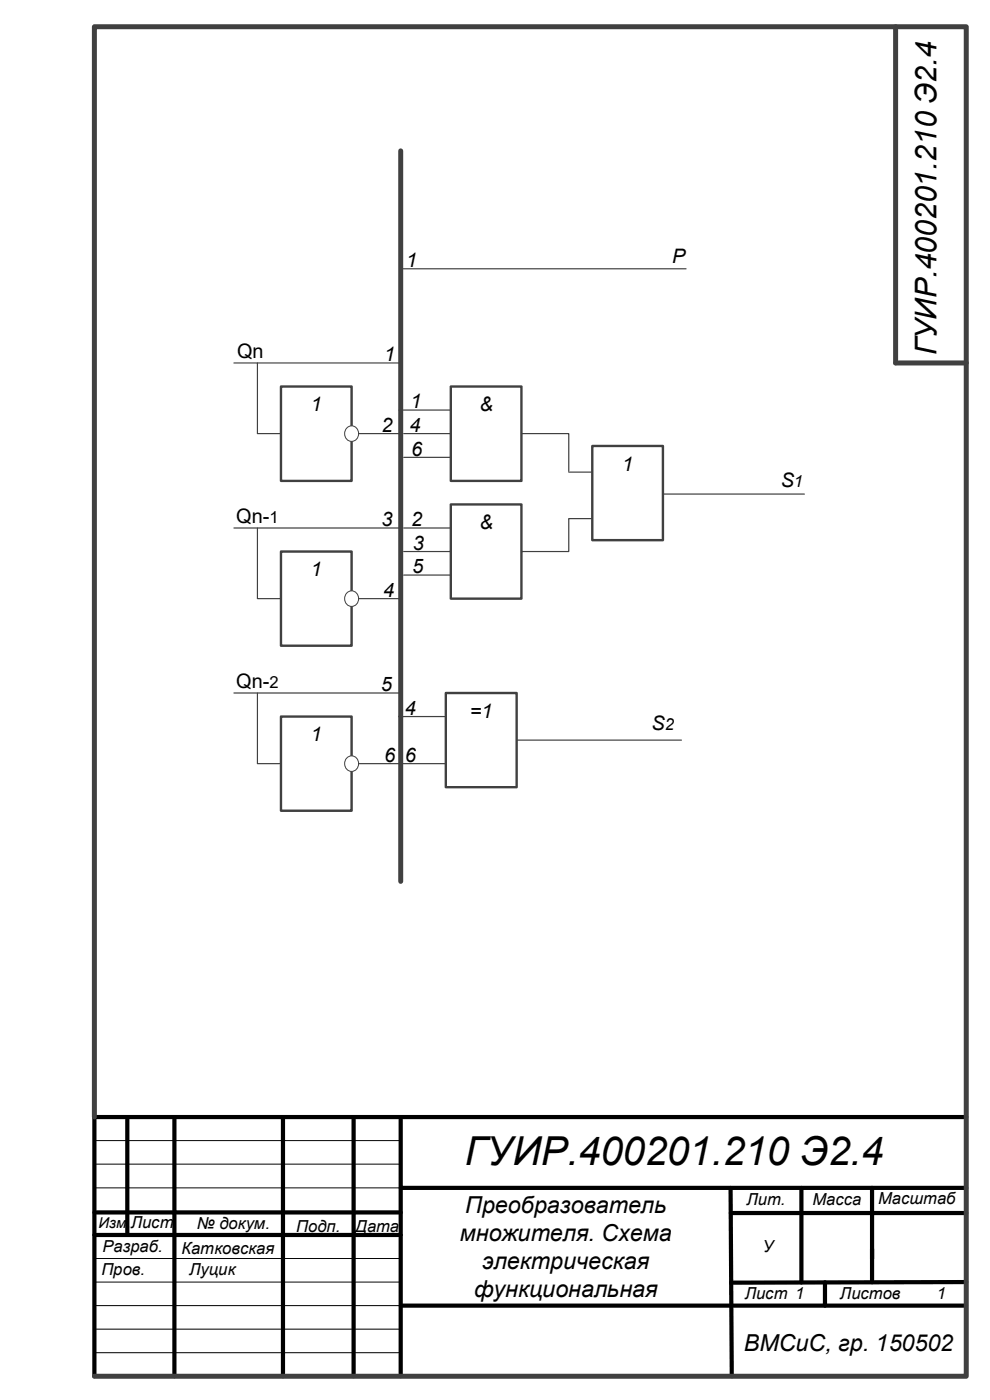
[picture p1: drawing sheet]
<svg xmlns="http://www.w3.org/2000/svg" width="210mm" height="297mm" viewBox="0 0 210 297" stroke-linecap="round" stroke-linejoin="round" font-family="sans-serif">
<g fill="none" stroke="#000" stroke-width=".89">
<path d="M27 237v25M37 237v55M60 237v55M75 237v55M85 237v55M205 237h-185v55M20 257.2h65M85 252h120M155 252l.2 40M155 257.3h50M170 252v20.1M185 252v20"/>
<path d="M20 262h65M85 277h70M155.1 277h49.8M175 272v5M205 272l-49.9 .1"/>
</g>
<path d="M20 252h65M20 242h65M20 247h65M20 257h65M19.8 267h65M20 272h65M20 277h65M20 282h65M20 287h65" fill="none" stroke="#000" stroke-width=".21"/>
<path d="M20 237v-231.3h185v286.3h-185" fill="none" stroke="#404040" stroke-width="1.1"/>
<path d="M59.6 82h15v20h-15z" fill="#fff"/>
<path d="M59.6 82h15v20h-15z" fill="none" stroke="#404040" stroke-width=".51"/>
<path d="M85 32v155" fill="none" stroke="#404040" stroke-width="1.1"/>
<path d="M49.6 77h35M54.6 77v15h5M74.6 92h10M49.6 112h35M54.6 112v15h5M74.6 127h10M49.6 147h35M54.6 147v15h5.5M74.6 162h10" fill="none" stroke="#404040" stroke-width=".25"/>
<path d="M59.6 117h15v20h-15z" fill="#fff"/>
<path d="M59.6 117h15v20h-15z" fill="none" stroke="#404040" stroke-width=".51"/>
<path d="M59.6 152h15v20h-15z" fill="#fff"/>
<path d="M59.6 152h15v20h-15z" fill="none" stroke="#404040" stroke-width=".51"/>
<path d="M73.7 125.7a1.61 1.61 0 0 1 2.3 .7 1.61 1.61 0 0 1-.9 2.2 1.63 1.63 0 0 1-1.9-.9 1.63 1.63 0 0 1 .5-2z" fill-rule="evenodd" fill="#fff"/>
<path d="M73.7 125.7a1.61 1.61 0 0 1 2.3 .7 1.61 1.61 0 0 1-.9 2.2 1.63 1.63 0 0 1-1.9-.9 1.63 1.63 0 0 1 .5-2z" fill="none" stroke="#404040" stroke-width=".21"/>
<path d="M73.7 90.7a1.61 1.61 0 0 1 2.3 .7 1.61 1.61 0 0 1-.9 2.2 1.63 1.63 0 0 1-1.9-.9 1.63 1.63 0 0 1 .5-2z" fill-rule="evenodd" fill="#fff"/>
<path d="M73.7 90.7a1.61 1.61 0 0 1 2.3 .7 1.61 1.61 0 0 1-.9 2.2 1.63 1.63 0 0 1-1.9-.9 1.63 1.63 0 0 1 .5-2z" fill="none" stroke="#404040" stroke-width=".21"/>
<path d="M73.7 160.7a1.61 1.61 0 0 1 2.3 .7 1.61 1.61 0 0 1-.9 2.2 1.64 1.64 0 0 1-1.9-.9 1.64 1.64 0 0 1 .5-2z" fill-rule="evenodd" fill="#fff"/>
<path d="M73.7 160.7a1.61 1.61 0 0 1 2.3 .7 1.61 1.61 0 0 1-.9 2.2 1.64 1.64 0 0 1-1.9-.9 1.64 1.64 0 0 1 .5-2z" fill="none" stroke="#404040" stroke-width=".21"/>
<path d="M85 57h60.5M84.7 87h13.3M85.6 92h17.3M85.6 97h15" fill="none" stroke="#404040" stroke-width=".25"/>
<path d="M95.6 82h15v20h-15z" fill="#fff"/>
<path d="M95.6 82h15v20h-15z" fill="none" stroke="#404040" stroke-width=".51"/>
<path d="M85.6 112h12.5M85.6 117h16M85.6 122h17.5" fill="none" stroke="#404040" stroke-width=".25"/>
<path d="M95.6 107h15v20h-15z" fill="#fff"/>
<path d="M95.6 107h15v20h-15z" fill="none" stroke="#404040" stroke-width=".51"/>
<path d="M125.6 94.6h15v20h-15z" fill="#fff"/>
<path d="M125.6 94.6h15v20h-15z" fill="none" stroke="#404040" stroke-width=".51"/>
<path d="M110.6 92h10v8M120.6 100.2h5M125.6 110h-5v7h-10M140.6 104.8h30" fill="none" stroke="#404040" stroke-width=".25"/>
<path d="M94.6 147h15v20h-15z" fill="#fff"/>
<path d="M94.6 147h15v20h-15z" fill="none" stroke="#404040" stroke-width=".51"/>
<path d="M84.6 152h10M109.6 157h35M84.6 162h10" fill="none" stroke="#404040" stroke-width=".25"/>
<path d="M190 5.7v71.3h15" fill="none" stroke="#404040" stroke-width="1.1"/>
<text font-size="8.5" x="98.6" y="247.1">ГУИР.400201.210 Э2.4</text>
<text font-size="6.3" x="198.7" y="75.3" transform="rotate(-90 198.7 75.3)">ГУИР.400201.210 Э2.4</text>
<g font-size="5">
<text x="98.7" y="257.3">Преобразователь</text>
<text x="97.6" y="263.2">множителя. Схема</text>
<text x="102.3" y="269.2">электрическая</text>
<text x="100.6" y="275.1">функциональная</text>
<text x="157.8" y="286.5">ВМСиС, гр. 150502</text>
</g>
<g font-size="4.2">
<text x="86.2" y="56.7">1</text>
<text x="142.6" y="55.8">P</text>
<text x="50.3" y="76">Qn</text>
<text x="81.5" y="76.7">1</text>
<text x="66" y="87.2">1</text>
<text x="87.1" y="86.7">1</text>
<text x="101.7" y="87.2">&amp;</text>
<text x="80.9" y="91.7">2</text>
<text x="86.9" y="91.7">4</text>
<text x="87.2" y="96.6">6</text>
<text x="132" y="99.8">1</text>
<text x="165.6" y="103.3">S</text>
<text x="50.1" y="111">Qn-</text>
<text x="80.9" y="111.7">3</text>
<text x="87.2" y="111.7">2</text>
<text x="101.7" y="112.3">&amp;</text>
<text x="87.6" y="116.7">3</text>
<text x="66" y="122.3">1</text>
<text x="87.5" y="121.7">5</text>
<text x="81.3" y="126.7">4</text>
<text x="50.1" y="146">Qn-</text>
<text x="80.8" y="146.6">5</text>
<text x="85.9" y="151.6">4</text>
<text x="99.7" y="152.2">=1</text>
<text x="138.2" y="154.9">S</text>
<text x="66" y="157.2">1</text>
<text x="81.5" y="161.7">6</text>
<text x="85.9" y="161.7">6</text>
</g>
<g font-size="3.5">
<text x="168.4" y="103.3">1</text>
<text x="57.1" y="111">1</text>
<text x="57.1" y="146">2</text>
<text x="141.1" y="154.9">2</text>
<text x="158.4" y="255.6">Лит.</text>
<text x="172.3" y="255.6">Масса</text>
<text x="186.3" y="255.5">Масштаб</text>
<text x="27.7" y="260.6">Лист</text>
<text x="41.8" y="260.8">№ докум.</text>
<text x="62.8" y="261.4">Подп.</text>
<text x="75.4" y="261.4">Дата</text>
<text x="21.7" y="265.6">Разраб.</text>
<text x="38.5" y="266.1">Катковская</text>
<text x="161.8" y="265.5">У</text>
<text x="21.5" y="270.6">Пров.</text>
<text x="40.1" y="270.6">Луцик</text>
<text x="158" y="275.6">Лист 1</text>
<text x="178.2" y="275.5">Листов</text>
<text x="198.7" y="275.6">1</text>
</g>
<text font-size="3.2" x="20.9" y="260.4">Изм.</text>
</svg>
